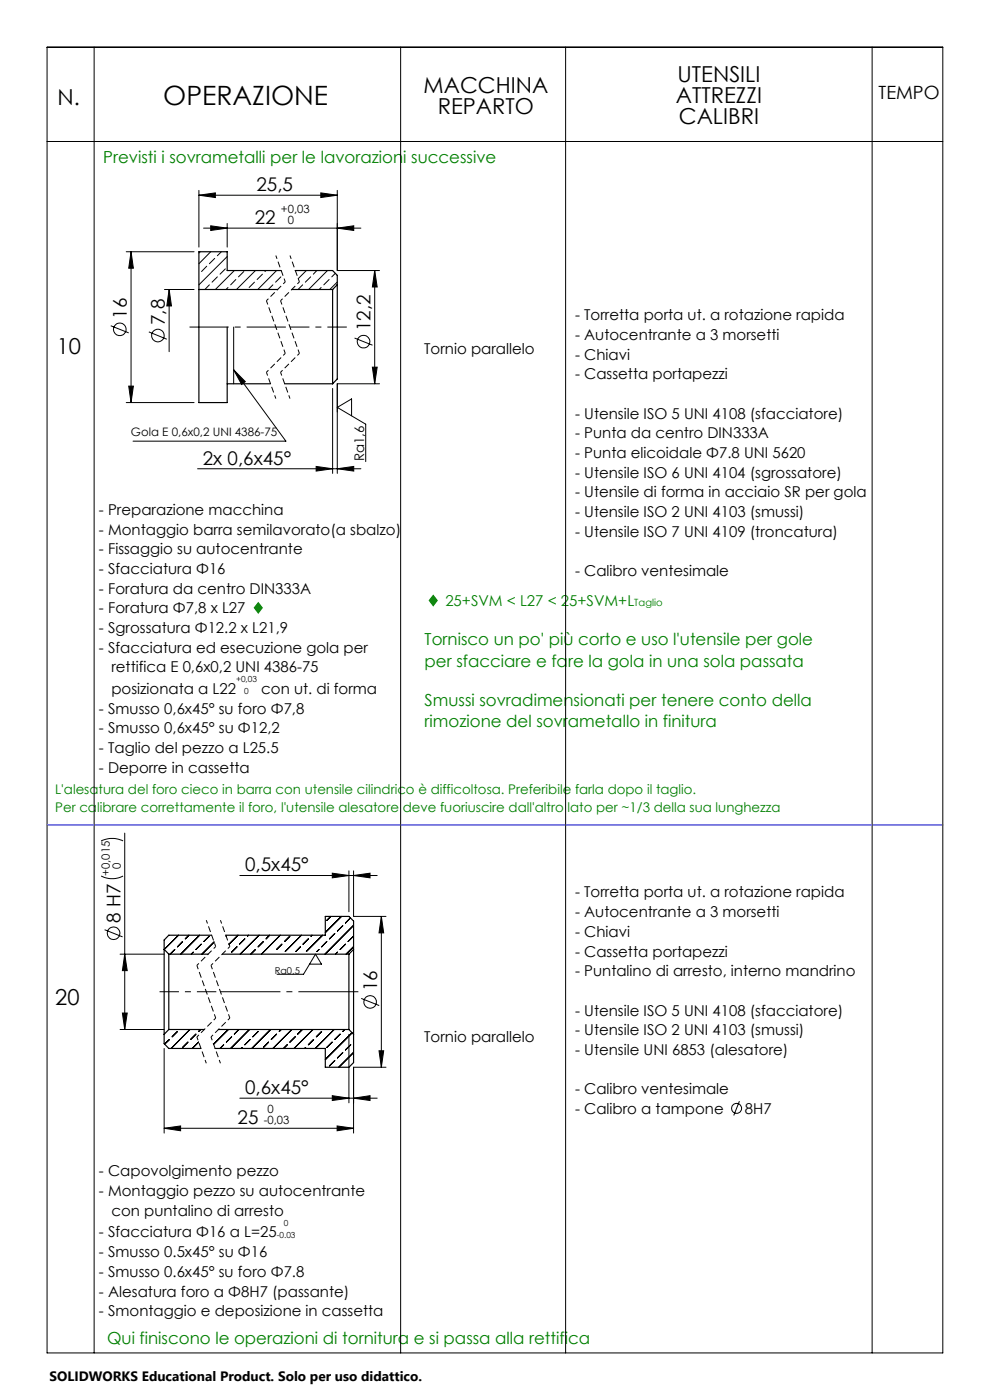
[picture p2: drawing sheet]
<svg xmlns="http://www.w3.org/2000/svg" width="210mm" height="297mm" viewBox="0 0 210 297" stroke-linecap="round" stroke-linejoin="round" font-family="sans-serif">
<g fill="none" stroke="#000" stroke-width=".21">
<path d="M42.5 53.4l-.3 .3M43.9 56.5l-1.1 1.1M44.7 53.4l-2.5 2.5M45.5 54.8l-1.1 1.1M46.1 58.7l-1.1 1.2M47 53.4l-.9 .9M47.8 57l-1.1 1.2M48.2 54.4l-6 6M49.7 57.4l-4 4M50 59.3l-1.1 1.1M51.7 57.6l-1.1 1.1M54 59.9l-1.2 1.1"/>
<path d="M54.2 57.4l-4 4M55.7 58.2l-1.2 1.1M56.4 57.4l-.2 .2M58.7 57.4l-4 4M59.6 58.7l-1.1 1.2M62.7 57.4v.1M65 57.4l-1.7 1.7M65.9 58.7l-1.1 1.2M67.2 57.4l-.7 .8M69.5 57.4l-4 4M69.8 59.3l-1.1 1.1M71.1 58l-.7 .7"/>
<path d="M71.5 59.8l-1.5 1.6M23.5 69.1l3.8 1.5M31.6 70.4l3.8 1.6M44.4 60.4l-.9 1M48.4 61l-.5 .4M57.9 60.4l-1 1M64.2 60.4l-1 1M68.1 61l-.4 .4M75.2 71.7l3.8 1.5M22.2 197.2l3.8 1.6M37.9 198.4l-3.1 3M38.7 199.7l-1.1 1.2"/>
<path d="M40.1 198.4l-.8 .8M42.3 198.4l-4 4M44.4 198.6l-1.1 1.1M45.4 199.8l-2.6 2.6M48 198.6h.1M50.5 198.4l-1.9 1.9M51.9 199.2l-1.1 1.1M52.7 198.4l-.2 .2M55 198.4l-4.1 4M55.9 199.7l-1.1 1.2M57.2 198.4l-.8 .8M59.4 198.4l-3.9 4"/>
<path d="M61.5 198.6l-1.1 1.1M63.9 198.4l-3.4 3.5M65.4 199.2l-1.1 1.1M66.2 198.4l-.2 .2M68.4 198.4l-3.4 3.5M69.3 199.7l-1.1 1.2M70.2 194.4l-.9 .9M71 198l-1.1 1.2M72.4 194.4l-3.4 3.4M72.7 196.4l-1.1 1.1M74.3 194.7l-1 1.1M75 198.6l-1.2 1.1"/>
<path d="M75 196.3l-6.1 6.1M37.1 201.4l-1 1M37.6 218.8l-1.1 1.2M40.3 218.4l-4 4M41 202l-.4 .4M41.6 219.4l-1.2 1.1M42.5 218.4l-.4 .4M42.7 200.3l-1.1 1.1M48.4 218.4l-3.1 3.1M49.1 220l-1.1 1.1M50.3 200.9l-1.2 1.1M50.7 218.4l-1 1"/>
<path d="M52.9 218.4l-4 4M54.2 201.4l-1 1M54.8 218.8l-1.2 1.2M57.4 218.4l-4 4M58.7 219.4l-1.2 1.1M59.7 218.4l-.5 .4M59.8 200.3l-1.1 1.1M61.9 218.4l-4 4M62.6 220l-1.1 1.1M63.7 200.9l-.9 1M64.1 218.4l-1 1M66.4 218.4l-4 4"/>
<path d="M67.7 201.4l-.5 .5M68.2 218.8l-1.1 1.2M70.9 218.4l-4 4M71.6 202l-.4 .4M72.1 219.4l-1.1 1.1M73.1 218.4l-.4 .4M73.3 200.3l-1.2 1.1M74.7 219.1l-5.7 5.7M75 200.8l-1.6 1.6M76.6 211.8l3.8 1.5M35.9 220.5l-1 1M39.9 221.1l-1.2 1.1"/>
<path d="M42.1 221.1l-1.3 1.3M47.4 221.6l-.7 .8M51.4 222.2l-.2 .2M53.1 220.5l-1.2 1.1M57 221.1l-1.1 1.1M60.9 221.6l-.8 .8M64.8 222.2l-.2 .2M66.5 220.5l-1.1 1.1M70.4 221.1l-1.1 1.1M71 225l-1.1 1.1M72.7 223.3l-1.1 1.1M74.4 221.6l-1.1 1.1"/>
<path d="M75 223.3l-3.1 3.1M75 221v.1"/>
<circle cx="25.4" cy="69.9" r="1.32"/>
<circle cx="33.5" cy="71.2" r="1.33"/>
<circle cx="77.1" cy="72.5" r="1.33"/>
<circle cx="24.1" cy="198" r="1.34"/>
<circle cx="78.5" cy="212.5" r="1.33"/>
</g>
<g fill="none" stroke="#000" stroke-width=".25">
<path d="M59.6 57.4h-11.4v-4h-6v8M62.6 57.4h8l.9 1v2M42.2 61.4v24h6v-16M42.2 61.4h16.7M61.9 61.4h8.7M70.6 61.4v20M71.5 60.4v20l-.9 1M71.5 60.4l-.9 1M48.2 81.4h9.2M60.4 81.4h10.2M44.9 198.4h-9.1l-1 1v2M47.9 198.4h21.1v-4h5l1 1v6"/>
<path d="M34.8 201.4v18M34.8 219.4v2l1 1h6.8M34.8 201.4l1 1M35.8 202.4v16M35.8 202.4h8.4M35.8 218.4h7.5M35.8 218.4l-1 1M46.3 218.4h27.7M47.2 202.4h26.8M74 202.4v16M74 218.4l1 1M75 201.4v18"/>
<path d="M75 219.4v6l-1 1h-5v-4h-23.4M75 201.4l-1 1"/>
</g>
<path d="M54.8 127.7l-1 1.2 1 1.3zM54.8 127.7v2.5l1-1.3z" fill="#008000"/>
<g fill="none" stroke="#000" stroke-width=".21">
<path d="M156.8 233.6l-1.2 3"/>
<circle cx="156.2" cy="235.1" r="1.06"/>
</g>
<path d="M91.9 126.1l-1 1.3 1 1.3zM91.9 126.1v2.6l1-1.3z" fill="#008000"/>
<g fill="none" stroke="#000" stroke-width=".21">
<path d="M10 10h190v277h-190zM20 10v277M85 10v277M120 10v277M185 10v277M10 30h190M26.8 53.4h14.4M27.8 53.4l.5 3.5h-1zM27.8 53.4v32M42.2 41.4l3.5-.5v1zM42.2 40.4v12M42.2 41.4h29.3"/>
<path d="M43.2 48.4h33.4M44.7 47.9l3.5 .5-3.5 .5zM48.2 47.4v5M68.1 40.9l3.4 .5-3.4 .5zM71.5 48.4l3.5-.5v1zM71.5 40.4v17h9M79.5 57.4l.5 3.5h-1zM79.5 57.4v24M34.9 61.4h6.3M35.9 61.4l.5 3.5h-1zM35.9 61.4v13.2M49.6 78.5l2.4 2.5-.7 .6z"/>
<path d="M49.6 69.4v12M49.6 78.5l11 15.1h-32.4M79 77.9h1l-.5 3.5zM26.8 85.4h14.4M27.3 81.9h1l-.5 3.5zM41.9 99.4h34.7M67.1 99l3.5 .4-3.5 .5zM70.6 82.4v18M71.5 99.4l3.5-.4v.9zM74.6 88.2v-3.6l-3.1 1.8 6.1 3.6v7.9M80.5 81.4h-9v19M21.4 178.4a5.4 5.4 0 0 1 4.7 0"/>
<path d="M26.5 176.7v41.7M21.4 185.8a5.1 5.1 0 0 0 4.7 0M50.9 185.7h29.1M70.5 185.2l3.5 .5-3.5 .5zM74 184.7v8.7M75 185.7l3.5-.5v1zM75 184.7v9.7h6.9M80.9 194.4l.5 3.5h-1zM80.9 194.4v32M25.5 202.4h9.3M25.5 218.4h9.3M26 214.9h1l-.5 3.5z"/>
<path d="M26.5 202.4l.5 3.5h-1zM65.7 204.5h2.5l-1.3-2.1-2.5 4.3h-5.6M74 219.4v14.6M34.8 239.4l3.5-.5v1zM34.8 222.4v18M34.8 239.4h40.2M50.9 233h29.1M70.5 232.4l3.5 .6-3.5 .5zM71.5 238.9l3.5 .5-3.5 .5zM75 233l3.5-.6v1.1zM80.4 222.9h1l-.5 3.5zM81.9 226.4h-6.9v14"/>
</g>
<path d="M40.2 69.4h20.4" fill="none" stroke="#000" stroke-width=".21" stroke-dasharray="15.2 1.3 1.3 1.3" stroke-dashoffset="6.9" stroke-linecap="butt"/>
<path d="M61.5 69.4h12.1M33.8 210.4h12.1" fill="none" stroke="#000" stroke-width=".21" stroke-dasharray="15.2 1.3 1.3 1.3" stroke-dashoffset="11.1" stroke-linecap="butt"/>
<path d="M46.8 210.4h29.2" fill="none" stroke="#000" stroke-width=".21" stroke-dasharray="15.2 1.3 1.3 1.3" stroke-dashoffset="2.5" stroke-linecap="butt"/>
<path d="M58.5 54.2l2 5.6M61.5 54.2l2 5.6M56.5 79l2 5.6M59.5 79l2 5.6M43.8 195.2l2 5.6M46.8 195.2l2 5.6M41.8 220l2 5.6M44.8 220l2 5.6" fill="none" stroke="#000" stroke-width=".21" stroke-dasharray="1.3 .6" stroke-dashoffset=".5" stroke-linecap="butt"/>
<path d="M60.5 59.8l-4 4M63.5 59.8l-4 4M60.5 75l-4 4M63.5 75l-4 4M45.8 200.8l-4 4M45.8 216l-4 4M48.8 200.8l-4 4M48.8 216l-4 4" fill="none" stroke="#000" stroke-width=".21" stroke-dasharray="1.3 .6" stroke-dashoffset=".7" stroke-linecap="butt"/>
<path d="M56.5 63.8l4 11.2M59.5 63.8l4 11.2M41.8 204.8l4 11.2M44.8 204.8l4 11.2" fill="none" stroke="#000" stroke-width=".21" stroke-dasharray="1.3 .6" stroke-dashoffset=".4" stroke-linecap="butt"/>
<path d="M10 175h190" fill="none" stroke="#00f" stroke-width=".21"/>
<g fill="#000">
<path d="M49.6 78.5l2.4 2.5-.7 .6z"/>
<path d="M44.7 47.9l3.5 .5-3.5 .5zM71.5 48.4l3.5-.5v1zM67.1 99l3.5 .4-3.5 .5zM71.5 99.4l3.5-.4v.9zM70.5 185.2l3.5 .5-3.5 .5zM75 185.7l3.5-.5v1zM70.5 232.4l3.5 .6-3.5 .5zM75 233l3.5-.6v1.1zM34.8 239.4l3.5-.5v1zM71.5 238.9l3.5 .5-3.5 .5z"/>
<path d="M68.1 40.9l3.4 .5-3.4 .5zM42.2 41.4l3.5-.5v1z"/>
<path d="M79.5 57.4l.5 3.5h-1zM79 77.9h1l-.5 3.5zM35.9 61.4l.5 3.5h-1zM26.5 202.4l.5 3.5h-1zM26 214.9h1l-.5 3.5z"/>
<path d="M27.3 81.9h1l-.5 3.5zM27.8 53.4l.5 3.5h-1z"/>
<path d="M80.9 194.4l.5 3.5h-1zM80.4 222.9h1l-.5 3.5z"/>
</g>
<text font-size="5.6" x="34.6" y="22.4">OPERAZIONE</text>
<g font-size="4.7">
<text x="143.7" y="17.4">UTENSILI</text>
<text x="12.2" y="22.4">N.</text>
<text x="89.8" y="19.6">MACCHINA</text>
<text x="143.4" y="21.9">ATTREZZI</text>
<text x="92.9" y="24.2">REPARTO</text>
<text x="144" y="26.4">CALIBRI</text>
<text x="12" y="75.1">10</text>
<text x="11.7" y="213.2">20</text>
</g>
<g font-size="4">
<text x="54.4" y="40.5">25,5</text>
<text x="54" y="47.5">22</text>
<text x="26.9" y="67.6" transform="rotate(-90 26.9 67.6)">16</text>
<text x="35" y="69" transform="rotate(-90 35 69)">7,8</text>
<text x="78.6" y="70.3" transform="rotate(-90 78.6 70.3)">12,2</text>
<text x="43" y="98.5">2x 0,6x45°</text>
<text x="52" y="184.9">0,5x45°</text>
<text x="25.6" y="195.8" transform="rotate(-90 25.6 195.8)">8 H7</text>
<text x="80" y="210.3" transform="rotate(-90 80 210.3)">16</text>
<text x="52" y="232.1">0,6x45°</text>
<text x="50.4" y="238.5">25</text>
</g>
<text font-size="3.9" x="186.4" y="20.9">TEMPO</text>
<g font-size="3.5" fill="#008000">
<text x="21.9" y="34.5">Previsti i sovrametalli per le lavorazioni successive</text>
<text x="90.1" y="136.9">Tornisco un po' più corto e uso l'utensile per gole</text>
<text x="90.1" y="141.5">per sfacciare e fare la gola in una sola passata</text>
<text x="90.1" y="149.7">Smussi sovradimensionati per tenere conto della</text>
<text x="90.1" y="154.3">rimozione del sovrametallo in finitura</text>
<text x="22.7" y="285.1">Qui finiscono le operazioni di tornitura e si passa alla rettifica</text>
</g>
<g font-size="3.2">
<text x="122" y="67.9">- Torretta porta ut. a rotazione rapida</text>
<text x="90" y="75.1">Tornio parallelo</text>
<text x="122" y="72.1">- Autocentrante a 3 morsetti</text>
<text x="122" y="76.3">- Chiavi</text>
<text x="122" y="80.5">- Cassetta portapezzi</text>
<text x="122" y="88.8">- Utensile ISO 5 UNI 4108 (sfacciatore)</text>
<text x="122" y="93">- Punta da centro DIN333A</text>
<text x="122" y="97.2">- Punta elicoidale Φ7.8 UNI 5620</text>
<text x="122" y="101.3">- Utensile ISO 6 UNI 4104 (sgrossatore)</text>
<text x="122" y="105.5">- Utensile di forma in acciaio SR per gola</text>
<text x="21" y="109.3">- Preparazione macchina</text>
<text x="21" y="113.4">- Montaggio barra semilavorato(a sbalzo)</text>
<text x="122" y="109.7">- Utensile ISO 2 UNI 4103 (smussi)</text>
<text x="122" y="113.9">- Utensile ISO 7 UNI 4109 (troncatura)</text>
<text x="21" y="117.6">- Fissaggio su autocentrante</text>
<text x="21" y="121.8">- Sfacciatura Φ16</text>
<text x="21" y="126">- Foratura da centro DIN333A</text>
<text x="122" y="122.2">- Calibro ventesimale</text>
<text x="21" y="130.1">- Foratura Φ7,8 x L27</text>
<text x="21" y="134.3">- Sgrossatura Φ12.2 x L21,9</text>
<text x="21" y="138.5">- Sfacciatura ed esecuzione gola per</text>
<text x="23.6" y="142.7">rettifica E 0,6x0,2 UNI 4386-75</text>
<text x="23.6" y="147.2">posizionata a L22</text>
<text x="55.4" y="147.2">con ut. di forma</text>
<text x="21" y="151.4">- Smusso 0,6x45° su foro Φ7,8</text>
<text x="21" y="155.6">- Smusso 0,6x45° su Φ12,2</text>
<text x="21" y="159.8">- Taglio del pezzo a L25.5</text>
<text x="21" y="163.9">- Deporre in cassetta</text>
<text x="122" y="190.4">- Torretta porta ut. a rotazione rapida</text>
<text x="122" y="194.6">- Autocentrante a 3 morsetti</text>
<text x="122" y="198.7">- Chiavi</text>
<text x="122" y="202.9">- Cassetta portapezzi</text>
<text x="122" y="207.1">- Puntalino di arresto, interno mandrino</text>
<text x="122" y="215.4">- Utensile ISO 5 UNI 4108 (sfacciatore)</text>
<text x="90" y="221">Tornio parallelo</text>
<text x="122" y="219.6">- Utensile ISO 2 UNI 4103 (smussi)</text>
<text x="122" y="223.8">- Utensile UNI 6853 (alesatore)</text>
<text x="122" y="232.1">- Calibro ventesimale</text>
<text x="122" y="236.3">- Calibro a tampone</text>
<text x="158" y="236.3">8H7</text>
<text x="21" y="249.6">- Capovolgimento pezzo</text>
<text x="21" y="253.8">- Montaggio pezzo su autocentrante</text>
<text x="23.6" y="257.9">con puntalino di arresto</text>
<text x="21" y="262.5">- Sfacciatura Φ16 a L=25</text>
<text x="21" y="266.7">- Smusso 0.5x45° su Φ16</text>
<text x="21" y="270.9">- Smusso 0.6x45° su foro Φ7.8</text>
<text x="21" y="275">- Alesatura foro a Φ8H7 (passante)</text>
<text x="21" y="279.2">- Smontaggio e deposizione in cassetta</text>
</g>
<text font-size="3.2" fill="#008000" x="94.5" y="128.6">25+SVM &lt; L27 &lt; 25+SVM+L</text>
<text font-size="2.9" x="10.5" y="292.9">SOLIDWORKS Educational Product. Solo per uso didattico.</text>
<text font-size="2.8" x="77.3" y="97.9" transform="rotate(-90 77.3 97.9)">Ra1,6</text>
<g font-size="2.8" fill="#008000">
<text x="11.7" y="168.4">L'alesatura del foro cieco in barra con utensile cilindrico è difficoltosa. Preferibile farla dopo il taglio.</text>
<text x="11.7" y="172.2">Per calibrare correttamente il foro, l'utensile alesatore deve fuoriuscire dall'altro lato per ~1/3 della sua lunghezza</text>
</g>
<text font-size="2.5" x="27.8" y="92.5">Gola E 0,6x0,2 UNI 4386-75</text>
<g font-size="2.4">
<text x="59.6" y="45.2">+0,03</text>
<text x="61" y="47.6">0</text>
<text x="23.3" y="185.8" transform="rotate(-90 23.3 185.8)">+0,015</text>
<text x="25.6" y="184.4" transform="rotate(-90 25.6 184.4)">0</text>
<text x="55.9" y="238.5">-0,03</text>
<text x="56.7" y="236.2">0</text>
</g>
<text font-size="2.1" fill="#008000" x="134.5" y="128.6">Taglio</text>
<text font-size="2" x="58.3" y="206.7">Ra0,5</text>
<g font-size="1.8">
<text x="50.1" y="144.7">+0,03</text>
<text x="51.8" y="147.3">0</text>
<text x="58.7" y="262.5">-0.03</text>
<text x="60.2" y="260">0</text>
</g>
</svg>
